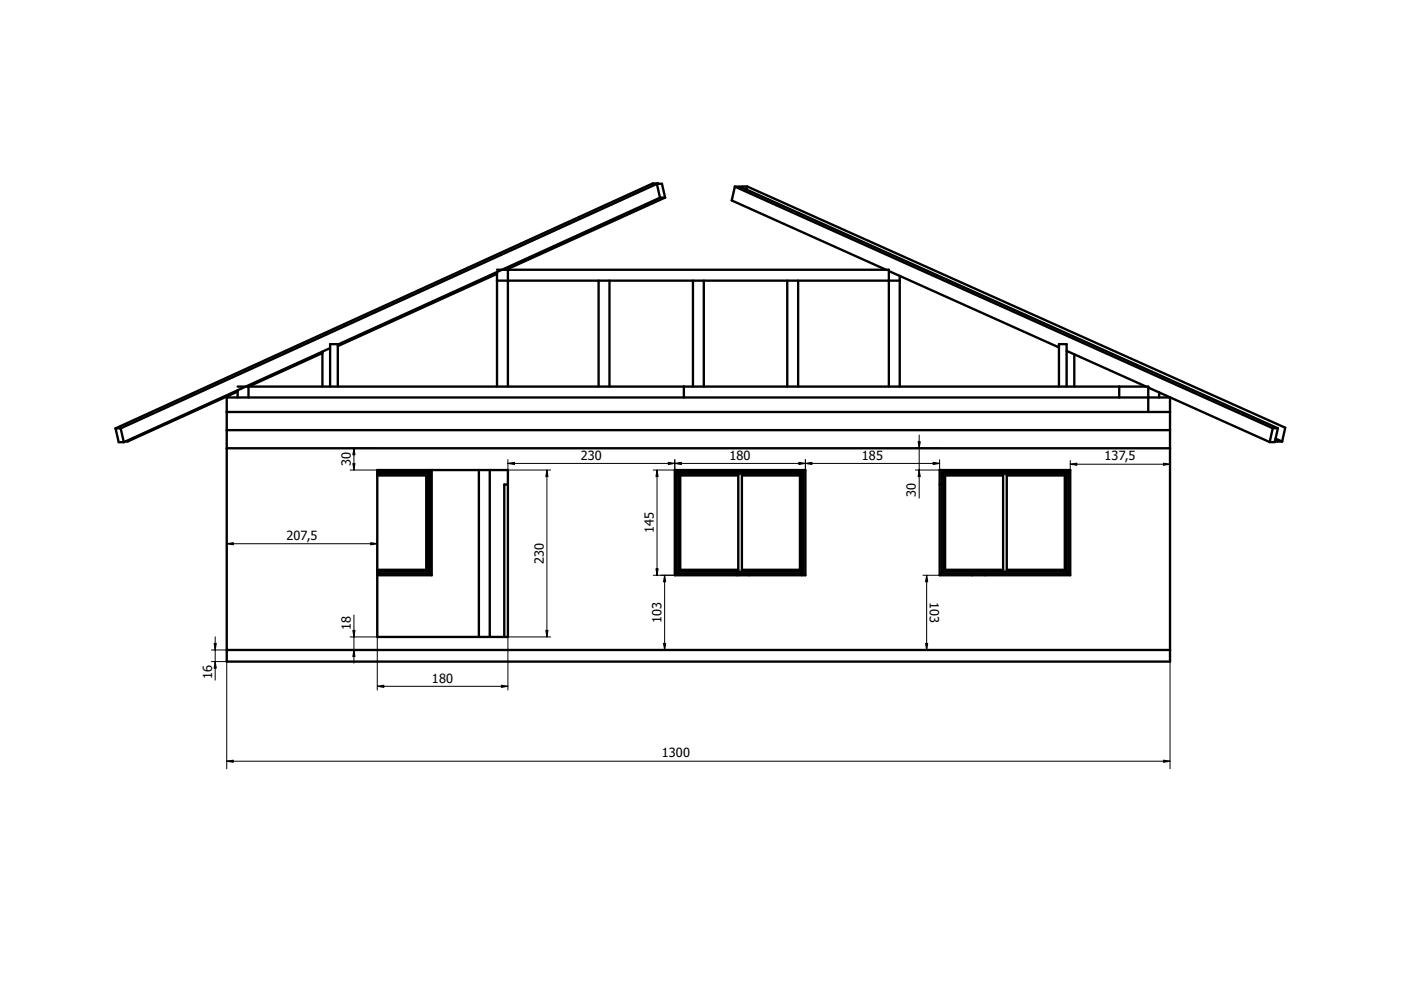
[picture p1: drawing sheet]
<svg xmlns="http://www.w3.org/2000/svg" width="297mm" height="210mm" viewBox="0 0 297 210" stroke-linecap="round" stroke-linejoin="round" font-family="sans-serif">
<g fill="none" stroke="#000" stroke-width=".5">
<path d="M139.3 39h1l.7 2.9h-1.1zM139.3 39l-113.7 51.8M139.5 38.9h-1.1l-113.9 51.9M139.5 38.9v.1M139.5 38.9l-.2 .1M155.8 39.6l-.7 2.9 32.8 14.7M155.8 39.6h1.1l114 51.2M155.8 39.6l114.1 51.2M158.4 39.5h-1.1v.2M158.4 39.5l-.1 .7M158.4 39.5l114.1 51.2-.7 2.9M105.4 58.1l-33.8 15.3"/>
<path d="M105.4 57.7v24.3M105.4 59.5h85.4M105.4 57.2h83.1v24.8M107.7 57.2v24.8M126.9 59.5v22.5M129.2 59.5v22.5M140 41.9l-68.4 31.2M141 41.9l-33.7 15.3M146.9 59.5v22.5M149.2 59.5v22.5M166.9 59.5v22.5M169.2 59.5v22.5"/>
<path d="M188.5 57.5l36 16.2M190.8 58.5v23.5M68.4 74.9l-15.7 7.1v2.3M68.4 74.6v7.4M70 73.8l-43.7 20M226.1 74.4l16.9 7.6M227.8 75.1v6.9M24.5 90.8l.7 3h1.1M24.5 90.8h1.1M25.6 90.8l.7 3M48.1 84.3h200v56h-200zM48.1 95h200"/>
<path d="M48.1 91.2h200M48.1 87.4h200M50.4 83l-23.3 10.6h-.5M50.4 82h193.1v5.4M50.4 82.8v1.5M70 82v-9h1.6v9M80 99.7h27.7v35.3h-27.7zM91.5 99.7v22.3h-11.5M101.5 99.7v35.3M103.8 99.7v35.3M143.1 99.7h27.7v22.3h-27.7zM145 82v2.3"/>
<path d="M199.2 99.7h27.7v22.3h-27.7zM224.5 82v-9h1.6v9M237.3 82v2.3M243.5 82.2l25.7 11.5M245.8 83.2v1.1M269.9 90.8h1M269.9 90.8l-.7 2.9M270.3 93.4l.4 .2h1.1M270.4 93l1.4 .6M270.9 90.8l-.6 2.9h-1.1M80 100h11.1v21.6h-11.1M80 100.4h10.8v20.8h-10.8"/>
<path d="M80 100.8h10.4v20h-10.4M107.7 102.7h-.8v32.3M143.5 100h26.9v21.6h-26.9zM143.8 100.4h26.2v20.8h-26.2zM144.2 100.8h12.3v20h-12.3zM157.3 100.8h12.3v20h-12.3zM199.2 102.7h.4M199.6 100h26.9v21.6h-26.9zM200 100.4h26.1v20.8h-26.1zM200.4 100.8h12.3v20h-12.3zM213.5 100.8h12.3v20h-12.3zM48.1 137.8h200"/>
<path d="M156.1 121.6v.4M156.5 121.6v.4M158.8 121.6v.4M170 121.6v.4M206.1 121.6v.4M208.8 121.6v.4"/>
</g>
<g fill="none" stroke="#000" stroke-width=".21">
<path d="M74.2 99.7h5.8v46.6M74.2 95h5.8M75 95v4.7M107.7 97.5v48.8M107.7 99.7h9.1M107.7 98.3h91.5M116 99.7v35.3M139.3 99.7v22.3M143.1 97.5v2.2h-4.6M170.8 97.5v2.2M194.1 95h5.1M194.9 92.2v13.4"/>
<path d="M199.2 97.5v2.2h-5.1M226.9 98.4h21.2M226.9 97.6v2.1M248.1 97.6v2.1M48.1 114.5v20.5M48.1 115.3h31.9M44.8 137.8h3.3v25.2M45.6 135v9.2M74.2 137.8h33.5M74.2 135h42.6M75 130.4v10.2M138.5 122h4.6"/>
<path d="M140.1 137.8h3M140.9 122v15.8M195.7 137.8h3.5M195.7 122h3.5M196.5 122v15.8M248.1 137.8v25.2M44.8 140.3h3.3M80 145.5h27.7M48.1 161.4h200"/>
</g>
<g fill="#000" stroke="#000" stroke-width=".21">
<path d="M75 95l.3 1.4h-.5zM74.8 98.3h.5l-.3 1.4zM107.7 98.3l1.4-.3v.5zM116 99.7l.2 1.4h-.5zM139.3 99.7l.2 1.4h-.4zM143.1 98.3l1.4-.3v.5zM141.7 98l1.4 .3-1.4 .2zM169.4 98l1.4 .3-1.4 .2zM170.8 98.3l1.4-.3v.5zM194.6 93.6h.5l-.2 1.4zM194.9 99.7l.2 1.4h-.5zM197.8 98l1.4 .3-1.4 .2z"/>
<path d="M226.9 98.4l1.4-.2v.5zM246.7 98.2l1.4 .2-1.4 .3zM48.1 115.3l1.4-.2v.4zM78.6 115.1l1.4 .2-1.4 .2zM45.4 136.4h.5l-.3 1.4zM74.8 133.6h.5l-.3 1.4zM75 137.8l.3 1.4h-.5zM115.7 133.6h.5l-.2 1.4zM139.1 120.6h.4l-.2 1.4zM140.9 122l.2 1.4h-.4zM140.7 136.4h.4l-.2 1.4zM196.5 122l.2 1.4h-.5z"/>
<path d="M196.2 136.4h.5l-.2 1.4zM45.6 140.3l.3 1.4h-.5zM80 145.5l1.4-.2v.4zM106.3 145.3l1.4 .2-1.4 .2zM48.1 161.4l1.4-.2v.4zM246.7 161.2l1.4 .2-1.4 .2z"/>
</g>
<g font-size="2.7">
<text x="74.4" y="98.9" transform="rotate(-90 74.4 98.9)">30</text>
<text x="123.1" y="97.6">230</text>
<text x="154.7" y="97.6">180</text>
<text x="182.7" y="97.6">185</text>
<text x="234.2" y="97.6">137,5</text>
<text x="194.2" y="105.4" transform="rotate(-90 194.2 105.4)">30</text>
<text x="138.6" y="113.1" transform="rotate(-90 138.6 113.1)">145</text>
<text x="60.7" y="114.5">207,5</text>
<text x="115.3" y="119.6" transform="rotate(-90 115.3 119.6)">230</text>
<text x="197.1" y="127.6" transform="rotate(90 197.1 127.6)">103</text>
<text x="74.4" y="133.6" transform="rotate(-90 74.4 133.6)">18</text>
<text x="140.2" y="132.1" transform="rotate(-90 140.2 132.1)">103</text>
<text x="44.9" y="144" transform="rotate(-90 44.9 144)">16</text>
<text x="91.6" y="144.8">180</text>
<text x="140.3" y="160.5">1300</text>
</g>
</svg>
